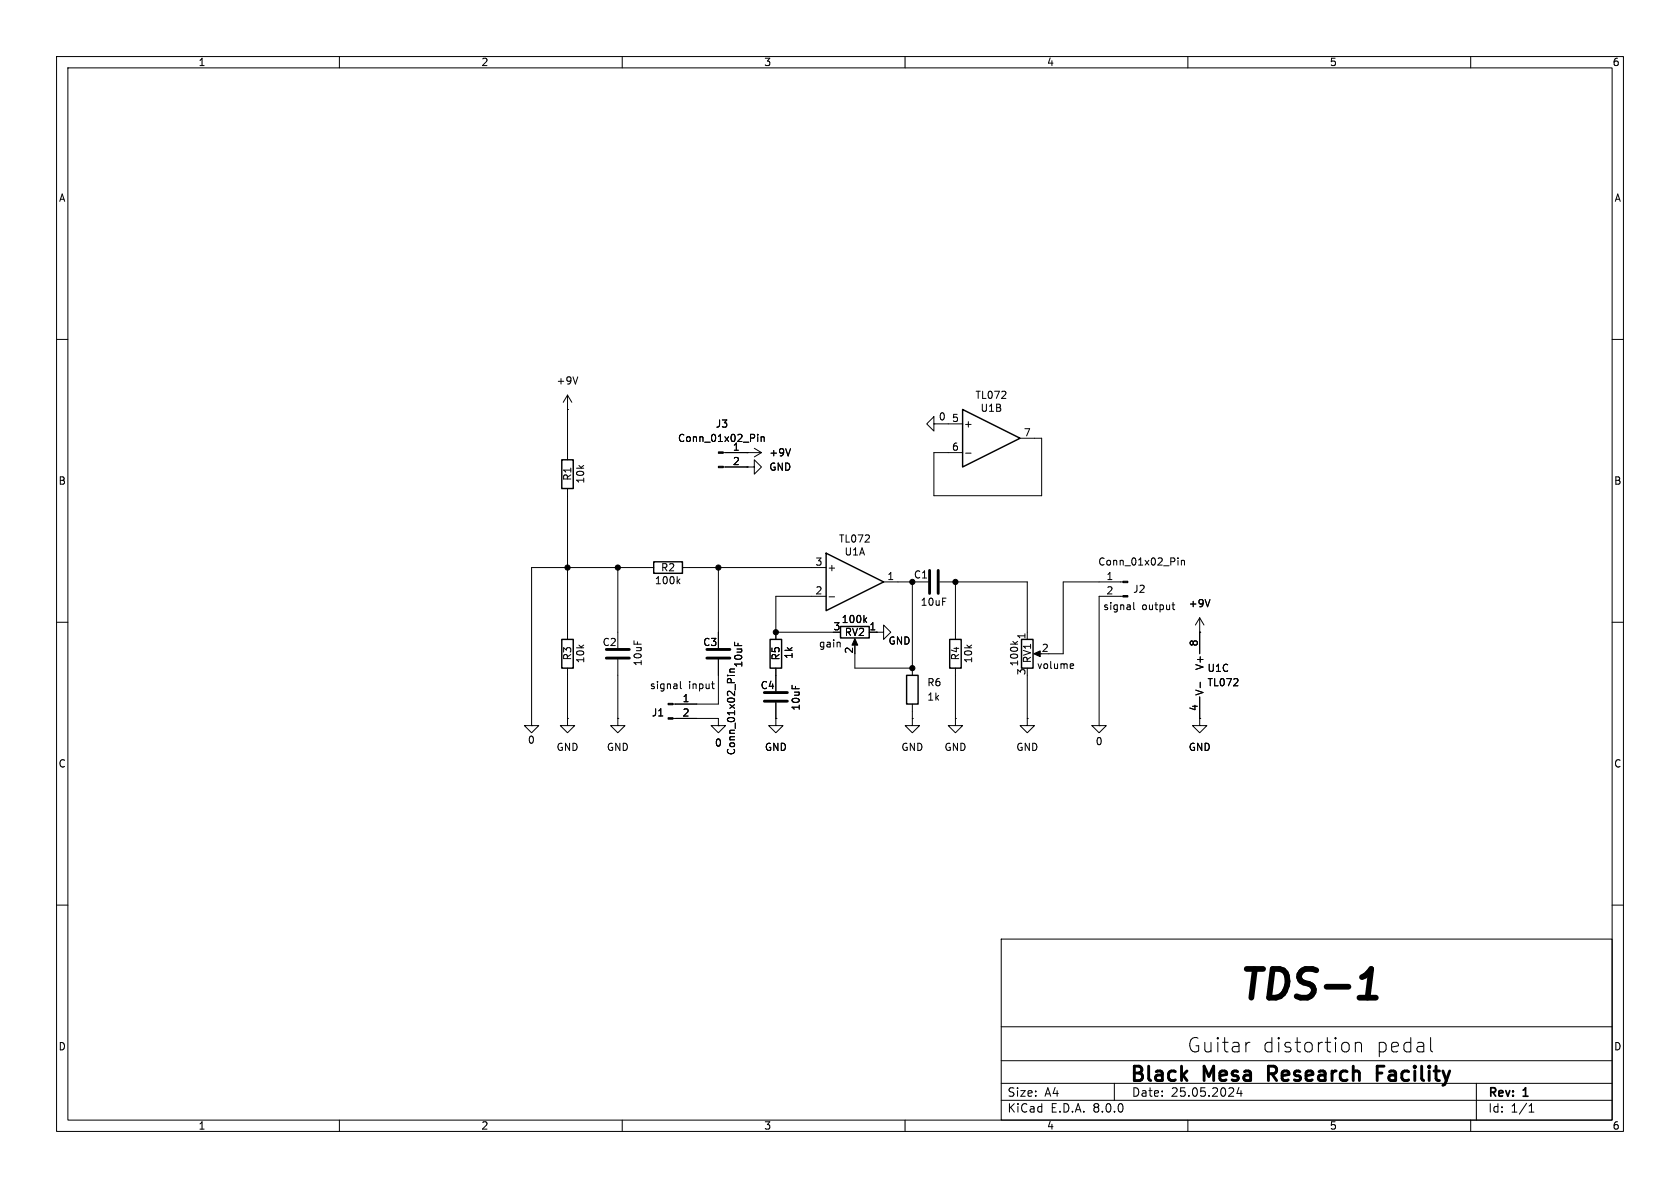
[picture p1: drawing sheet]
<svg xmlns="http://www.w3.org/2000/svg" width="297mm" height="210mm" viewBox="0 0 297 210" stroke-linecap="round" stroke-linejoin="round" font-family="sans-serif">
<g fill="none" stroke="#000" stroke-width=".18">
<path d="M10 10h277v190h-277zM12 12h273v186h-273zM60 10v2M110 10v2M160 10v2M210 10v2M260 10v2M10 60h2M285 60h2M100.3 72.4h.1M100.3 69.9v11.4M100.3 69.9l-.7 1.2"/>
<path d="M100.3 69.9l.8 1.2M102.1 66.6l-.4 1.3M133.3 79.2l1.3 .8M134 76.8v.1M134 77.2v.8M134.6 77.2v.8M134.6 77.3l.1-.1 .3 .1 .1 .7M139.8 79.3l-.5 1.3M165.1 73.7v2.5l-1.3-1.3zM165.1 74.9h.1M165.1 74.9h5.1M180.3 77.5h3.8v10.1h-19v-7.6h5.1"/>
<path d="M100.3 86.4v26.6M127.9 80h6.7M127.9 82.6h4.2M132.1 82.6h1.2v-1.3l1.3 1.3-1.3 1.2v-1.2M132.1 82.6h.1M132.1 80h.1M134.6 80l-1.3 .8M170.7 80.1h1M208.2 98.6v.1M208.2 99v.9M208.9 99v.9M208.9 99.2l.1-.2 .3 .1 .1 .8"/>
<path d="M10 110h2M100.3 118.1v8.9M109.2 100.3v14.3M109.2 116.6v10.4M115.6 100.3h-21.6v28M119.8 102.7l.4 .5M120.2 102.3l-.5 .5M120.6 100.3h25.4M127 100.3v14.3M127 116.6v7.9h-8M128.6 119.4h.1M129 119.4h.9"/>
<path d="M129 118.8h.9M129.9 118.3h-.8l-.1 .3 .1 .2M137.2 118.1v4.1M137.2 111.8h10.1M146 105.4h-8.8v7.6M146.6 105.5h.9M148.5 113.6v.8M151.1 113.3v1M151.1 115.6v2.5h10.2M152.9 109.6l.3 .5M153.2 109.2l-.5 .5M153.7 111.8h1.2"/>
<path d="M154.9 111.8h1.3v-1.3l1.3 1.3-1.3 1.2v-1.2M154.9 111.8h.1M156.2 102.9h7.9M161.3 102.9v16.5M166.1 102.9h15.5v10.1M168.9 102.9v10.1M168.9 118.1v8.9M179.1 113.4l.4 .5M179.9 113.4l-.5 .3M181.6 119.4v7.6M183.1 115.6h1M189.4 117.3l.3 .1 .1 .2-.6 .2"/>
<path d="M189.7 118.1l-.3 .1M198.5 102.9h-10.5v12.7h-2.6M198.5 105.4h-4.2v22.9M200.4 106.5v1.1l.2 .2M207.2 106.9h.5M207.4 106.5v1.1l.3 .2M212.1 111.8h.1M212.1 109.2v6.4M212.1 109.2l-.8 1.3M212.1 109.2l.8 1.3M213.9 106l-.4 1.3M285 110h2"/>
<path d="M92.7 128.3h2.5l-1.2 1.2zM94 128.3h.1M100.3 127v1.3h1.3l-1.3 1.2-1.2-1.2h1.2M100.3 127h.1M109.2 127v1.3h1.3l-1.3 1.2-1.3-1.2h1.3M109.2 127h.1M119 127h8v1.3M120.3 120.5v1.1l.2 .1M125.7 128.3h2.6l-1.3 1.2zM125.8 120.9h.5M126 121.7h.3M127 128.3h.1"/>
<path d="M137.2 127v1.3h1.2l-1.2 1.2-1.3-1.2h1.3M137.2 127h.1M137.2 124.2v2.8M161.3 127v1.3h1.3l-1.3 1.2-1.3-1.2h1.3M161.3 127h.1M161.3 124.5v2.5M168.9 127v1.3h1.3l-1.3 1.2-1.3-1.2h1.3M168.9 127h.1M181.6 127v1.3h1.3l-1.3 1.2-1.3-1.2h1.3M181.6 127h.1M193 128.3h2.6l-1.3 1.2zM194.3 128.3h.1"/>
<path d="M212.1 127v1.3h1.3l-1.3 1.2-1.3-1.2h1.3M212.1 127h.1M212.1 123.2v3.8M212.2 120.6v1M10 160h2M285 160h2M177 166h108v32h-108zM60 198v2M110 198v2M160 198v2M177 194.5h108M177 191.5h108"/>
<path d="M177 187.5h108M177 181.5h108M197 191.5v3M210 198v2M219 192.2l-.3 1.1h.9M219.4 192.8v1M221 184.3l-.5 .1M238.3 184.4l.2 .3v.8l-.2 .3M239.6 184.5a.63 .63 0 0 1 1.1 .1v1.4M239.6 184.3v1.7M252.9 183.4v2.2l.4 .4M260 198v2"/>
<path d="M261 191.5v6.5M270.3 196.6h.9M270.3 195.5l.4-.4v1.5"/>
</g>
<path d="M240.3 176.4h2.9M241.3 172.5l1.1-1.2-.6 5.1" fill="none" stroke="#000" stroke-width="1"/>
<path d="M107.2 114.8h4.1M107.2 116.3h4.1M125 114.8h4M125 116.3h4M164.3 100.8v4.1M165.9 100.8v4.1M135.1 122.4h4.1M135.1 124h4.1M224.2 189.8h1M225.2 188.5h-1v2.5M243.5 189.7h.8M244.7 188.5h-1.2v2.5" fill="none" stroke="#000" stroke-width=".51"/>
<path d="M170.2 72.4l10.1 5.1-10.1 5.1zM99.3 81.3h2v5.1h-2zM115.6 99.3h5v2h-5zM146 97.8l10.2 5.1-10.2 5.1zM99.3 113h2v5.1h-2zM136.1 113h2.1v5.1h-2.1zM148.6 110.7h5.1v2.1h-5.1zM160.3 119.4h2v5.1h-2zM167.9 113h2v5.1h-2zM180.6 113h2v5.1h-2z" fill="none" stroke="#000" stroke-width=".25"/>
<g fill="#000" stroke="#000" stroke-width=".18">
<path d="M127 79.9h.9v.2h-.9zM127 82.4h.9v.3h-.9zM151.1 112.9l.5 1.1h-1zM182.8 115.6l1.1-.5v1zM198.5 105.3h.9v.2h-.9zM198.5 102.7h.9v.3h-.9zM118.1 126.9h.9v.2h-.9zM118.1 124.3h.9v.3h-.9z"/>
<circle cx="100.3" cy="100.3" r=".46"/>
<circle cx="109.2" cy="100.3" r=".46"/>
<circle cx="127" cy="100.3" r=".46"/>
<circle cx="137.2" cy="111.8" r=".46"/>
<circle cx="161.3" cy="102.9" r=".46"/>
<circle cx="161.3" cy="118.1" r=".46"/>
<circle cx="168.9" cy="102.9" r=".46"/>
</g>
<text font-size="7.1" x="218.6" y="178.1">TDS-1</text>
<g font-size="3.5">
<text x="199.6" y="191.9">Black</text>
<text x="209.8" y="186.3">Guitar</text>
<text x="212.9" y="191.9">Mesa</text>
<text x="223" y="186.3">distortion</text>
<text x="225.3" y="191.9">Research</text>
<text x="243" y="186.3">pedal</text>
<text x="245.6" y="191.9">Facility</text>
</g>
<g font-size="2.1">
<text x="178" y="196.9">KiCad</text>
<text x="178" y="194.1">Size:</text>
<text x="184.7" y="194.1">A4</text>
<text x="185.7" y="196.9">E.D.A.</text>
<text x="193.3" y="196.9">8.0.0</text>
<text x="200" y="194.1">Date:</text>
<text x="207" y="194.1">25.05.2024</text>
<text x="263" y="194.3">Rev:</text>
<text x="263" y="196.9">Id:</text>
<text x="267.1" y="196.9">1/1</text>
<text x="269.4" y="194.3">1</text>
</g>
<g font-size="1.8">
<text x="35" y="11.9">1</text>
<text x="85" y="11.9">2</text>
<text x="135" y="11.9">3</text>
<text x="185" y="11.9">4</text>
<text x="235" y="11.9">5</text>
<text x="285" y="11.9">6</text>
<text x="10.3" y="35.9">A</text>
<text x="285.3" y="35.9">A</text>
<text x="98.3" y="68.2">+9V</text>
<text x="172.3" y="70.7">TL072</text>
<text x="126.4" y="75.8">J3</text>
<text x="165.9" y="74.5">0</text>
<text x="168.2" y="74.7">5</text>
<text x="170.3" y="75.8">+</text>
<text x="173.3" y="73">U1B</text>
<text x="180.9" y="77.2">7</text>
<text x="119.8" y="78.3">Conn_01x02_Pin</text>
<text x="129.5" y="79.8">1</text>
<text x="129.5" y="82.3">2</text>
<text x="135.9" y="83.4">GND</text>
<text x="135.9" y="80.9">+9V</text>
<text x="168.2" y="79.8">6</text>
<text x="10.3" y="85.9">B</text>
<text x="101.2" y="85.1" transform="rotate(-90 101.2 85.1)">R1</text>
<text x="103.5" y="85.6" transform="rotate(-90 103.5 85.6)">10k</text>
<text x="285.3" y="85.9">B</text>
<text x="116.8" y="101.2">R2</text>
<text x="144.1" y="100.1">3</text>
<text x="146.2" y="101.2">+</text>
<text x="148.2" y="96.1">TL072</text>
<text x="149.2" y="98.4">U1A</text>
<text x="194.1" y="100.2">Conn_01x02_Pin</text>
<text x="115.7" y="103.5">100k</text>
<text x="144.1" y="105.2">2</text>
<text x="156.8" y="102.6">1</text>
<text x="161.5" y="102.5">C1</text>
<text x="162.7" y="107.3">10uF</text>
<text x="195.5" y="102.6">1</text>
<text x="195.5" y="105.2">2</text>
<text x="200.2" y="105">J2</text>
<text x="210.1" y="107.5">+9V</text>
<text x="147.2" y="111.5">3</text>
<text x="148.7" y="110.3">100k</text>
<text x="149.2" y="112.6">RV2</text>
<text x="153.6" y="111.5">1</text>
<text x="181.4" y="113.1" transform="rotate(-90 181.4 113.1)">1</text>
<text x="194.9" y="108.1">signal</text>
<text x="201.9" y="108.1">output</text>
<text x="101.2" y="116.8" transform="rotate(-90 101.2 116.8)">R3</text>
<text x="103.5" y="117.3" transform="rotate(-90 103.5 117.3)">10k</text>
<text x="106.4" y="114.4">C2</text>
<text x="113.6" y="117.8" transform="rotate(-90 113.6 117.8)">10uF</text>
<text x="124.2" y="114.4">C3</text>
<text x="131.4" y="118.1" transform="rotate(-90 131.4 118.1)">10uF</text>
<text x="138" y="116.8" transform="rotate(-90 138 116.8)">R5</text>
<text x="140.3" y="116.6" transform="rotate(-90 140.3 116.6)">1k</text>
<text x="144.7" y="114.7">gain</text>
<text x="150.9" y="115.6" transform="rotate(-90 150.9 115.6)">2</text>
<text x="157" y="114.1">GND</text>
<text x="169.8" y="116.8" transform="rotate(-90 169.8 116.8)">R4</text>
<text x="172.1" y="117.3" transform="rotate(-90 172.1 117.3)">10k</text>
<text x="180.2" y="117.9" transform="rotate(-90 180.2 117.9)">100k</text>
<text x="181.4" y="119.5" transform="rotate(-90 181.4 119.5)">3</text>
<text x="182.5" y="117.3" transform="rotate(-90 182.5 117.3)">RV1</text>
<text x="183.2" y="118.5">volume</text>
<text x="184.1" y="115.3">2</text>
<text x="211.8" y="114.4" transform="rotate(-90 211.8 114.4)">8</text>
<text x="213" y="118.6" transform="rotate(-90 213 118.6)">V+</text>
<text x="213.4" y="119">U1C</text>
<text x="114.8" y="122">signal</text>
<text x="120.6" y="124.2">1</text>
<text x="121.7" y="122">input</text>
<text x="134.4" y="122">C4</text>
<text x="141.6" y="125.7" transform="rotate(-90 141.6 125.7)">10uF</text>
<text x="163.8" y="121.5">R6</text>
<text x="163.8" y="124.1">1k</text>
<text x="211.8" y="125.8" transform="rotate(-90 211.8 125.8)">4</text>
<text x="213" y="123.1" transform="rotate(-90 213 123.1)">V-</text>
<text x="213.4" y="121.5">TL072</text>
<text x="93.2" y="131.7">0</text>
<text x="115.1" y="126.8">J1</text>
<text x="120.6" y="126.7">2</text>
<text x="193.6" y="131.9">0</text>
<text x="10.3" y="135.9">C</text>
<text x="98.3" y="132.9">GND</text>
<text x="107.2" y="132.9">GND</text>
<text x="126.3" y="132.2">0</text>
<text x="130.1" y="133.6" transform="rotate(-90 130.1 133.6)">Conn_01x02_Pin</text>
<text x="135.1" y="132.9">GND</text>
<text x="159.3" y="132.9">GND</text>
<text x="166.9" y="132.9">GND</text>
<text x="179.6" y="132.9">GND</text>
<text x="210.1" y="132.9">GND</text>
<text x="285.3" y="135.9">C</text>
<text x="10.3" y="185.9">D</text>
<text x="285.3" y="185.9">D</text>
<text x="35" y="199.9">1</text>
<text x="85" y="199.9">2</text>
<text x="135" y="199.9">3</text>
<text x="185" y="199.9">4</text>
<text x="235" y="199.9">5</text>
<text x="285" y="199.9">6</text>
</g>
</svg>
